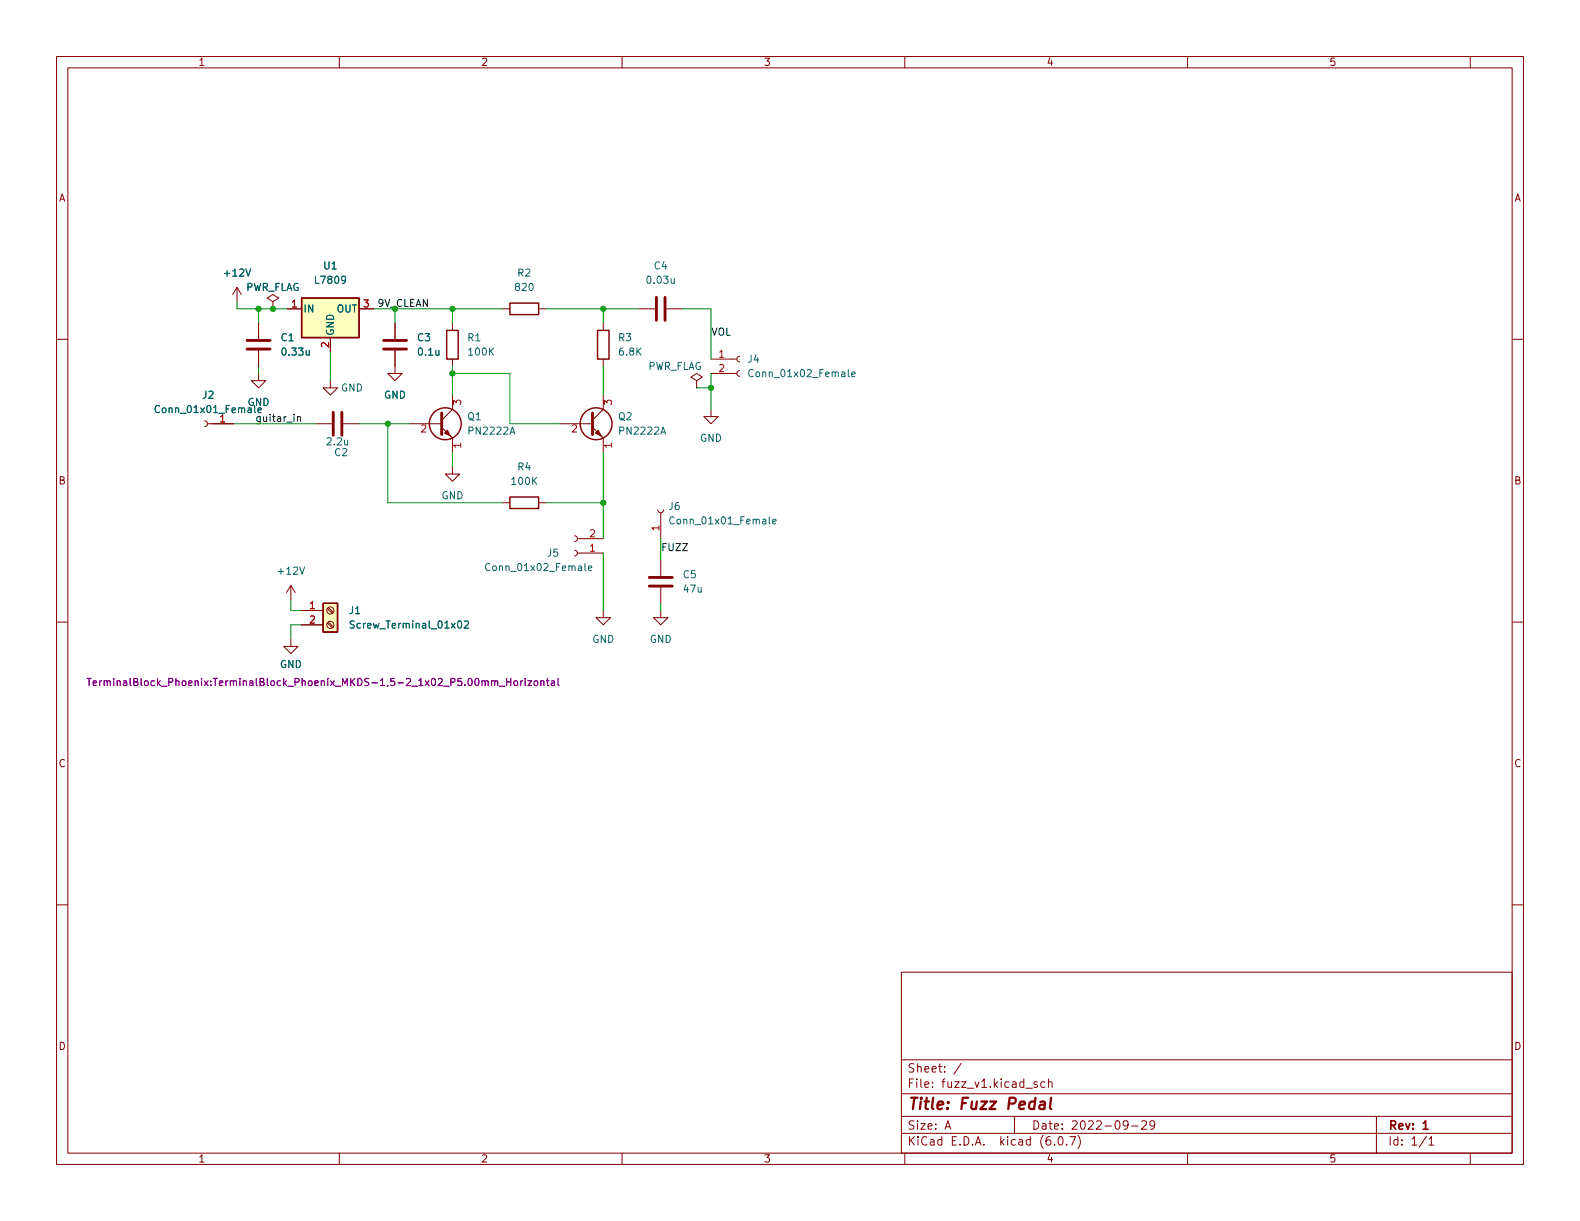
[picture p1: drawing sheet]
<svg xmlns="http://www.w3.org/2000/svg" width="279mm" height="216mm" viewBox="0 0 279 216" stroke-linecap="round" stroke-linejoin="round" font-family="sans-serif">
<g fill="none" stroke="#840000" stroke-width=".18">
<path d="M10 10h259.4v195.9h-259.4zM12 12h255.4v191.9h-255.4zM60 10v2M110 10v2M160 10v2M210 10v2M260 10v2M10 60h2M41.9 50.8l-.8 1.3M41.9 50.8v2.5M41.9 50.8l.8 1.3M45.7 57.2v2.7"/>
<path d="M48.3 53.3l1-.6-1-.6-1.1 .6 1.1 .6v1.3M48.3 54.6h.1M50.8 54.6h2.5M58.4 59.7v2.5M63.5 54.6h2.5M69.8 57.2v2.7M80 57.2v1.2M88.9 54.6h1.3M95.2 54.6h1.3M106.7 57.2v1.2M113 54.6h2.8M117.9 54.6h2.7"/>
<path d="M267.4 60h2M36.2 74.4l.4 .2 .1 .3-.1 .4-.4 .1M36.7 74.9h4.6M45.7 66v1.3h1.3l-1.3 1.3-1.3-1.3h1.3M45.7 62v2.8M55.9 74.9h2.8M58.4 67.3v1.3h1.3l-1.3 1.3-1.3-1.3h1.3M60.7 74.9h2.8M69.8 62v4h1.3l-1.3 1.3-1.2-1.3h1.2M72.4 74.9h5.7M78.1 75.6l1.9 1.9v2.5M79.4 76.8l.5 .5"/>
<path d="M80 63.5v1.3M80 69.9v2.5l-1.9 1.9M99.1 74.9h5.7M104.8 75.6l1.9 1.9v2.5M106 76.8l.6 .5M106.7 69.9v2.5l-1.9 1.9M106.7 63.5v1.3M123.2 67.3l1-.6-1-.7-1 .7 1 .6v1.3M123.2 68.6h.1M125.7 72.4v1.3h1.3l-1.3 1.2-1.2-1.2h1.2M125.7 66h4.6M125.7 63.5h4.6"/>
<path d="M130.8 65.5l-.3 .2-.2 .3 .2 .4 .3 .1M130.8 63l-.3 .1-.2 .4 .2 .4 .3 .1M80 82.6v1.2h1.3l-1.3 1.3-1.3-1.3h1.3M88.9 88.9h1.3M95.2 88.9h1.3M101.6 94.7l.4 .2 .1 .3-.1 .4-.4 .2M101.6 97.3l.4 .1 .1 .4-.1 .3-.4 .2M102.1 95.3h4.6M102.1 97.8h4.6M116.3 90.2l.2 .3 .3 .2 .4-.2 .1-.3M116.8 90.7v4.6M116.8 99.1v2.8"/>
<path d="M10 110h2M51.4 113v1.3h1.3l-1.3 1.3-1.2-1.3h1.2M51.4 103.5l-.7 1.3M51.4 103.5v2.5M51.4 103.5l.8 1.3M53.3 108h3.8M53.3 110.5h3.8M57.9 110.2l.9 .8M57.9 107.6l.9 .9M58.1 110l.8 .8M58.1 107.4l.8 .9M106.7 108v1.2h1.2l-1.2 1.3-1.3-1.3h1.3"/>
<path d="M116.8 108v1.2h1.3l-1.3 1.3-1.2-1.3h1.2M116.8 103.9v2.8M267.4 110h2M10 160h2M267.4 160h2M159.4 171.9h108v32h-108zM159.4 197.4h108M159.4 193.4h108M159.4 187.4h108M167.1 199.7l.5-1.5 .5 1.5M167.3 199.2h.7M170 188l-1.3 1.9"/>
<path d="M179.4 197.4v3M183.4 191.4l-.4-.1-.2 .2 .1 .2 .5 .2v.3h-.6M184.8 191.4l-.5-.1-.3 .3v.4l.2 .2h.6M185.4 191.4l.2-.1 .4 .1v.9M185.4 190.8v1.5M199.5 198.8l-.3 .3h-.3l-.3-.3 .2-.6h.4l.2 .1a.99 .99 0 0 1-.4 1.4h-.2M200.1 199.1h1.2M201.9 198.3l.6-.1 .2 .1 .1 .3-1 1.1h1M204.2 198.8l-.3 .3-.4-.1-.2-.2 .2-.6h.4l.2 .1a.99 .99 0 0 1-.3 1.4h-.3M243.4 197.4v6.5M60 203.9v2M110 203.9v2"/>
<path d="M159.4 200.4h108M160 203.9v2M186.5 202.3v.2M187.3 201h.2a.81 .81 0 0 1 .6 .6 .81 .81 0 0 1-.3 .8l-.2 .1a.81 .81 0 0 1-.6-.6 .81 .81 0 0 1 .3-.9zM188.6 202.3v.2M189.2 201h1l-.7 1.5M190.6 200.8a1.72 1.72 0 0 1 0 2.2M210 203.9v2M252.3 200.9l-1.3 1.9M252.7 201.4l.4-.4v1.5M252.7 202.5h.8M260 203.9v2"/>
<circle cx="58.4" cy="107.9" r=".63"/>
<circle cx="58.4" cy="110.5" r=".63"/>
</g>
<path d="M251.7 198.6l.4-.4v1.5M251.7 199.7h.8" fill="none" stroke="#840000" stroke-width=".3"/>
<path d="M184 194.9l.2-.1 .5 .1v1.2M184.8 195.2l-.7 .1a.4 .4 0 0 0-.3 .4 .4 .4 0 0 0 .2 .4l.7-.1M185.9 194.1l-.2 1.7 .2 .3" fill="none" stroke="#840000" stroke-width=".4"/>
<path d="M28.2 71.8a.6 .6 0 0 0-.8 .4 .6 .6 0 0 0 .6 .8l.2-.2M45.6 72.5l.6-.1v-.2l-.4-.1-.2 .2 .1 .6h.5M133.2 65.5a.6 .6 0 0 0-.8 .4 .6 .6 0 0 0 .5 .7l.3-.1M150.6 66.2l.6-.1-.1-.3h-.3l-.2 .1 .1 .7h.4M86.6 99.8a.6 .6 0 0 0-.8 .4 .6 .6 0 0 0 .6 .7l.2-.1M119.2 91.5a.6 .6 0 0 0-.8 .4 .6 .6 0 0 0 .6 .7l.2-.1M136.6 92.2l.6-.1v-.2l-.4-.1-.2 .2 .1 .6h.5M62.6 109.9l-.4-.1-.3 .2 .1 .3 .6 .3v.3l-.2 .2-.5-.1M82.1 109.9l.5-.1 .2 .4-.7 .9h.7M104 100.5l.7-.1-.1-.3h-.4l-.2 .1 .1 .6h.5" fill="none" stroke="#006464" stroke-width=".18"/>
<path d="M116.1 52.6v4M117.6 52.6v4M43.7 61.7h4.1M43.7 60.2h4.1M58.9 72.9v4.1M60.5 72.9v4.1M67.8 61.7h4.1M67.8 60.2h4.1M78.1 73v3.8M104.8 73v3.8M114.8 103.6h4.1M114.8 102.1h4.1" fill="none" stroke="#840000" stroke-width=".51"/>
<g fill="#840000" stroke="#840000" stroke-width=".18">
<path d="M105.8 76.1l.5 1-1-.5z"/>
<path d="M78.6 76.6l.5-.5 .5 1z"/>
</g>
<g fill="none" stroke="#840000" stroke-width=".25">
<path d="M53.3 52.7h10.2v7h-10.2zM79 58.4h2v5.1h-2zM90.2 53.6h5v2h-5zM105.7 58.4h2v5.1h-2zM90.2 87.9h5v2h-5zM57.1 106.7h2.6v5.1h-2.6z"/>
<circle cx="78.7" cy="74.9" r="2.82"/>
<circle cx="105.4" cy="74.9" r="2.82"/>
</g>
<g fill="#ffffc2" stroke="#ffffc2" stroke-width=".18">
<path d="M57.1 106.7h2.6v5.1h-2.6z"/>
<path d="M53.3 52.7h10.2v7h-10.2z"/>
</g>
<g fill="none" stroke="#840084" stroke-width=".18">
<path d="M15.4 120h.7M15.8 120v1.2M92.9 120v.1M96.8 120v1l.3 .2M98.7 120v1l.1 .2M16.5 120.8l.6-.1-.1-.3h-.3l-.2 .2v.6h.5M17.6 120.4v.8M18 120.4l-.4 .2M18.4 120.5l.2-.1h.3l.1 .8M18.4 120.4v.8M19 120.6l.1-.2h.3l.1 .8M90.9 120.5l.2-.1 .4 .1v.5l-.1 .2h-.3l-.2-.1z"/>
<path d="M92.1 120.4v.8M92.4 120.4l-.3 .2M92.9 120.4v.8M93.3 120.4h.7l-.7 .8h.7M94.5 120.5l.2-.1 .3 .1 .1 .5-.1 .2h-.3l-.2-.1zM95.6 120.5l.2-.1h.3l.1 .8M95.6 120.4v.8M96.6 120.4h.5M97.5 120.4h.5l.1 .8M98.1 120.7h-.5l-.1 .2 .1 .3h.5"/>
</g>
<path d="M52.6 73.8l.2-.1h.3v.8M52.6 73.7v.8" fill="none" stroke="#0f0f0f" stroke-width=".18"/>
<g fill="none" stroke="#009600" stroke-width=".18">
<path d="M41.9 53.3v1.3h8.9M45.7 54.6v2.6M66 54.6h22.9M69.8 54.6v2.6M80 54.6v2.6M96.5 54.6h16.5M106.7 54.6v2.6M120.6 54.6h5.1v8.9M41.3 74.9h14.6M45.7 64.8v1.2M58.4 62.2v5.1M63.5 74.9h8.9"/>
<path d="M68.6 74.9v14h20.3M80 64.8v5.1M80 66h10.2v8.9h8.9M106.7 64.8v5.1M123.2 68.6h2.5M125.7 66v6.4M80 80v2.6M96.5 88.9h10.2M106.7 80v15.3M106.7 97.8v10.2M116.8 95.3v3.8M51.4 106v2h1.9"/>
<path d="M53.3 110.5h-1.9v2.5M116.8 106.7v1.3"/>
</g>
<g fill="#009600" stroke="#009600" stroke-width=".18">
<circle cx="106.7" cy="88.9" r=".46"/>
<circle cx="80" cy="66" r=".46"/>
<circle cx="125.7" cy="68.6" r=".46"/>
<circle cx="106.7" cy="54.6" r=".46"/>
<circle cx="68.6" cy="74.9" r=".46"/>
<circle cx="80" cy="54.6" r=".46"/>
<circle cx="45.7" cy="54.6" r=".46"/>
<circle cx="48.3" cy="54.6" r=".46"/>
</g>
<text font-size="2.8" fill="#840000" x="160.4" y="196.2">Title: Fuzz Pedal</text>
<g font-size="2.1" fill="#840000">
<text x="160.4" y="189.7">Sheet: /</text>
<text x="160.4" y="192.4">File: fuzz_v1.kicad_sch</text>
<text x="160.4" y="202.5">KiCad E.D.A. kicad (6.0.7)</text>
<text x="160.4" y="199.7">Size: A</text>
<text x="182.4" y="199.7">Date: 2022-09-29</text>
<text x="245.4" y="199.7">Rev: 1</text>
<text x="245.4" y="202.5">Id: 1/1</text>
</g>
<g font-size="1.8" fill="#840000">
<text x="35" y="11.6">1</text>
<text x="85" y="11.6">2</text>
<text x="135" y="11.6">3</text>
<text x="185" y="11.6">4</text>
<text x="235" y="11.6">5</text>
<text x="10.3" y="35.6">A</text>
<text x="267.7" y="35.6">A</text>
<text x="10.3" y="85.7">B</text>
<text x="267.7" y="85.7">B</text>
<text x="10.3" y="135.6">C</text>
<text x="267.7" y="135.6">C</text>
<text x="10.3" y="185.7">D</text>
<text x="267.7" y="185.7">D</text>
<text x="35" y="205.6">1</text>
<text x="85" y="205.6">2</text>
<text x="135" y="205.6">3</text>
<text x="185" y="205.6">4</text>
<text x="235" y="205.6">5</text>
</g>
<g font-size="1.8" fill="#006464">
<text x="57.3" y="47.6">U1</text>
<text x="115.7" y="47.6">C4</text>
<text x="39.8" y="48.9">+12V</text>
<text x="43.3" y="51.4">PWR_FLAG</text>
<text x="55.9" y="50.2">L7809</text>
<text x="91.2" y="51.4">820</text>
<text x="91.6" y="48.9">R2</text>
<text x="114.6" y="50.2">0.03u</text>
<text x="53.6" y="55.2">IN</text>
<text x="59.1" y="59.4" transform="rotate(-90 59.1 59.4)">GND</text>
<text x="59.5" y="55.2">OUT</text>
<text x="49.7" y="60.3">C1</text>
<text x="50" y="62.9">0.33u</text>
<text x="73.8" y="60.3">C3</text>
<text x="74.1" y="62.9">0.1u</text>
<text x="82.7" y="60.3">R1</text>
<text x="83" y="62.9">100K</text>
<text x="109.4" y="60.3">R3</text>
<text x="109.6" y="62.9">6.8K</text>
<text x="114.4" y="65.4">PWR_FLAG</text>
<text x="132.3" y="64.1">J4</text>
<text x="35.8" y="70.5">J2</text>
<text x="43.8" y="71.8">GND</text>
<text x="60.3" y="69.2">GND</text>
<text x="67.9" y="70.5">GND</text>
<text x="133.1" y="66.7">Conn_01x02_Female</text>
<text x="28.1" y="73">Conn_01x01_Female</text>
<text x="82.7" y="74.3">Q1</text>
<text x="83.1" y="76.8">PN2222A</text>
<text x="109.4" y="74.3">Q2</text>
<text x="109.7" y="76.8">PN2222A</text>
<text x="57.9" y="78.7">2.2u</text>
<text x="59.2" y="80.6">C2</text>
<text x="91.6" y="83.2">R4</text>
<text x="123.8" y="78.1">GND</text>
<text x="78" y="88.3">GND</text>
<text x="90.6" y="85.7">100K</text>
<text x="118.3" y="90.2">J6</text>
<text x="119.1" y="92.7">Conn_01x01_Female</text>
<text x="49.3" y="101.6">+12V</text>
<text x="86.5" y="101">Conn_01x02_Female</text>
<text x="96.8" y="98.4">J5</text>
<text x="120.8" y="102.2">C5</text>
<text x="121" y="104.8">47u</text>
<text x="61.8" y="108.6">J1</text>
<text x="62.6" y="111.1">Screw_Terminal_01x02</text>
<text x="104.7" y="113.7">GND</text>
<text x="114.9" y="113.7">GND</text>
<text x="49.5" y="118.1">GND</text>
</g>
<g font-size="1.8" fill="#a90000">
<text x="51.6" y="54.4">1</text>
<text x="64.3" y="54.4">3</text>
<text x="58.2" y="61.5" transform="rotate(-90 58.2 61.5)">2</text>
<text x="127.1" y="63.2">1</text>
<text x="127.1" y="65.8">2</text>
<text x="81.5" y="71.6" transform="rotate(-90 81.5 71.6)">3</text>
<text x="108.2" y="71.6" transform="rotate(-90 108.2 71.6)">3</text>
<text x="38.9" y="74.7">1</text>
<text x="74.4" y="76.5">2</text>
<text x="101.1" y="76.5">2</text>
<text x="81.5" y="79.2" transform="rotate(-90 81.5 79.2)">1</text>
<text x="108.2" y="79.2" transform="rotate(-90 108.2 79.2)">1</text>
<text x="104.3" y="95">2</text>
<text x="116.6" y="93.8" transform="rotate(-90 116.6 93.8)">1</text>
<text x="104.3" y="97.5">1</text>
<text x="54.8" y="107.7">1</text>
<text x="54.8" y="110.2">2</text>
</g>
<text font-size="1.8" fill="#009600" x="66.7" y="54.3">9V_CLEAN</text>
<g font-size="1.8" fill="#0f0f0f">
<text x="125.7" y="59.3">VOL</text>
<text x="45.1" y="74.6">guitar_in</text>
<text x="116.8" y="97.4">FUZZ</text>
</g>
<text font-size="1.8" fill="#840084" x="19.7" y="121.3">TerminalBlock_Phoenix:TerminalBlock_Phoenix_MKDS-1,5-2_1x02_P5.00mm_Horizontal</text>
</svg>
